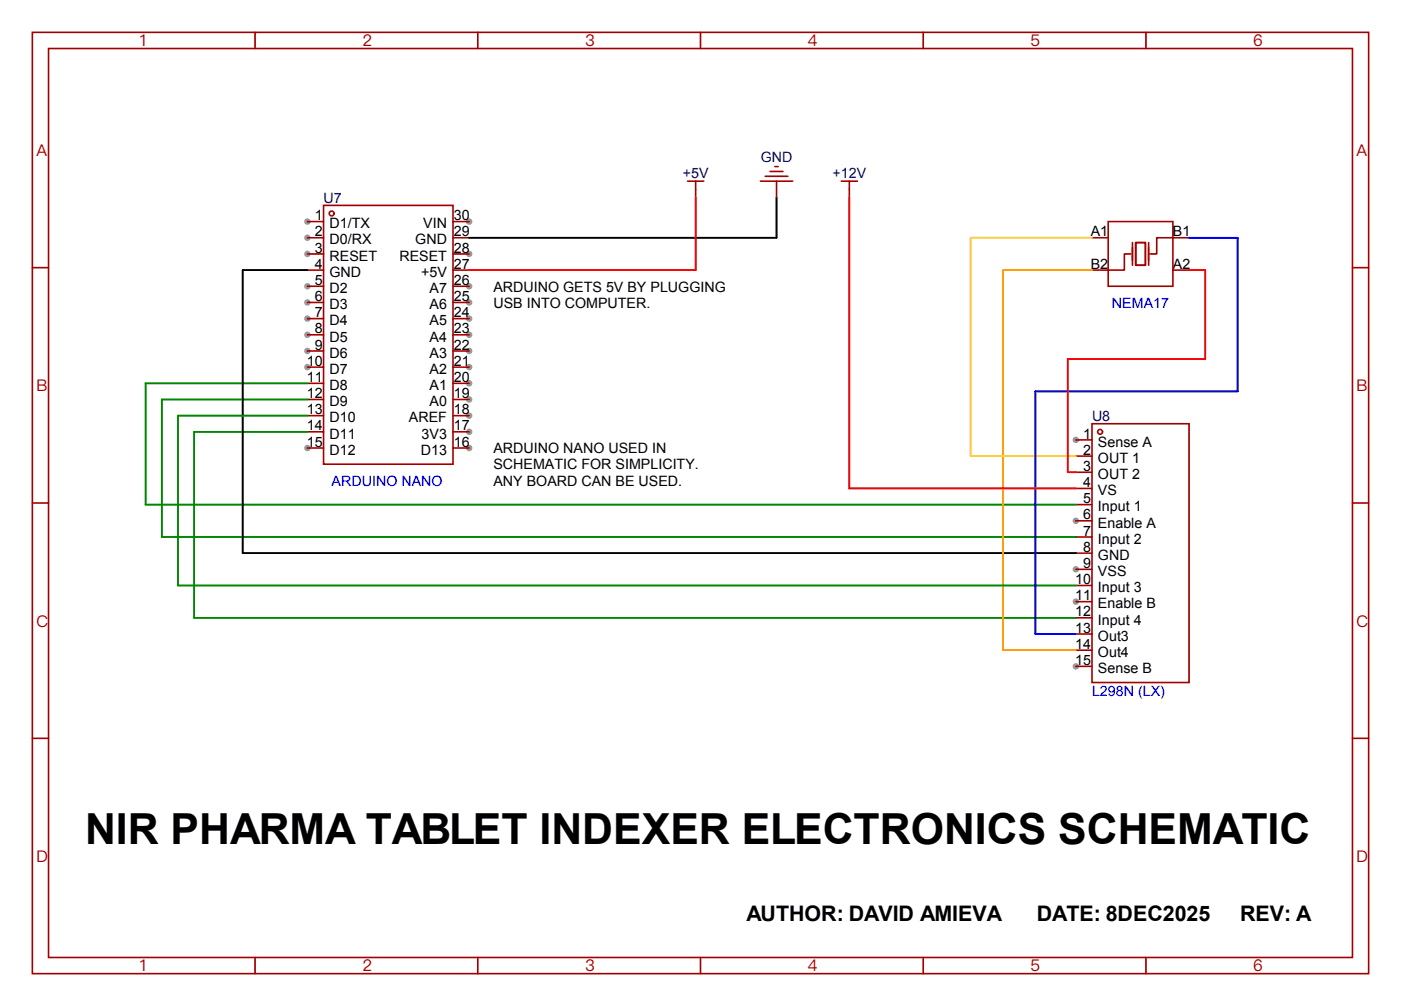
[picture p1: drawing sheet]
<svg xmlns="http://www.w3.org/2000/svg" width="220mm" height="158mm" viewBox="0 0 220 158" stroke-linecap="round" stroke-linejoin="round" font-family="sans-serif">
<g fill="#999">
<circle cx="48.3" cy="34.8" r=".51"/>
<circle cx="48.3" cy="37.3" r=".51"/>
<circle cx="48.3" cy="39.9" r=".51"/>
<circle cx="48.3" cy="45" r=".51"/>
<circle cx="48.3" cy="47.5" r=".51"/>
<circle cx="48.3" cy="50" r=".51"/>
<circle cx="48.3" cy="52.6" r=".51"/>
<circle cx="48.3" cy="55.1" r=".51"/>
<circle cx="48.3" cy="57.7" r=".51"/>
<circle cx="48.3" cy="70.4" r=".51"/>
<circle cx="73.7" cy="70.4" r=".51"/>
<circle cx="73.7" cy="67.8" r=".51"/>
<circle cx="73.7" cy="65.3" r=".51"/>
<circle cx="73.7" cy="62.7" r=".51"/>
<circle cx="73.7" cy="60.2" r=".51"/>
<circle cx="73.7" cy="57.7" r=".51"/>
<circle cx="73.7" cy="55.1" r=".51"/>
<circle cx="73.7" cy="52.6" r=".51"/>
<circle cx="73.7" cy="50" r=".51"/>
<circle cx="73.7" cy="47.5" r=".51"/>
<circle cx="73.7" cy="45" r=".51"/>
<circle cx="73.7" cy="39.9" r=".51"/>
<circle cx="73.7" cy="34.8" r=".51"/>
<circle cx="168.9" cy="104.6" r=".51"/>
<circle cx="168.9" cy="94.5" r=".51"/>
<circle cx="168.9" cy="89.4" r=".51"/>
<circle cx="168.9" cy="81.8" r=".51"/>
<circle cx="168.9" cy="69.1" r=".51"/>
</g>
<g fill="none" stroke="#a10000" stroke-width=".25">
<path d="M5.1 5.1h209.8v147.8h-209.8zM7.6 7.6h204.7v142.8h-204.7zM40 5.1v2.5M75 5.1v2.5M110 5.1v2.5M144.9 5.1v2.5M179.9 5.1v2.5M48.3 34.8h2.5M48.3 37.3h2.5M48.3 39.9h2.5M50.8 32.3h20.3v40.6h-20.3zM71.1 34.8h2.6"/>
<path d="M71.1 37.3h2.6M71.1 39.9h2.6M107.9 28.4h2.6M109.2 28.4v2.6M119.4 28.4h5.1M120.1 27.7h3.6M120.9 26.9h2M121.7 26.2h.5M121.9 28.4v2.6M132.1 28.4h2.5M133.3 28.4v2.6M171.4 37.3h2.6"/>
<path d="M174 34.8h10.1v10.2h-10.1zM177.5 39.9h-1v2.5h-5.1M177.8 38.1v3.6M178.3 38.1h1.5v3.6h-1.5zM180.3 38.1v3.6M186.7 37.3h-5.1v2.6h-1M5.1 42h2.5M48.3 42.4h2.5M48.3 45h2.5M48.3 47.5h2.5M48.3 50h2.5M48.3 52.6h2.5"/>
<path d="M48.3 55.1h2.5M48.3 57.7h2.5M71.1 42.4h2.6M71.1 45h2.6M71.1 47.5h2.6M71.1 50h2.6M71.1 52.6h2.6M71.1 55.1h2.6M71.1 57.7h2.6M184.1 42.4h2.6M212.3 42h2.6M5.1 79h2.5"/>
<path d="M48.3 60.2h2.5M48.3 62.7h2.5M48.3 65.3h2.5M48.3 67.8h2.5M48.3 70.4h2.5M71.1 60.2h2.6M71.1 62.7h2.6M71.1 65.3h2.6M71.1 67.8h2.6M71.1 70.4h2.6M168.9 79.2h2.5M168.9 76.7h2.5"/>
<path d="M168.9 74.2h2.5M168.9 71.6h2.5M168.9 69.1h2.5M171.4 66.5h15.3v40.7h-15.3zM212.3 79h2.6M168.9 99.6h2.5M168.9 97h2.5M168.9 94.5h2.5M168.9 91.9h2.5M168.9 89.4h2.5M168.9 86.9h2.5M168.9 84.3h2.5"/>
<path d="M168.9 81.8h2.5M5.1 116h2.5M168.9 104.6h2.5M168.9 102.1h2.5M212.3 116h2.6M40 150.4v2.5M75 150.4v2.5M110 150.4v2.5M144.9 150.4v2.5M179.9 150.4v2.5"/>
<circle cx="52.1" cy="33.5" r=".38"/>
<circle cx="172.7" cy="67.8" r=".38"/>
</g>
<path d="M48.3 67.8h-17.8v29.2h138.4M48.3 62.7h-22.9v21.6h143.5M48.3 60.2h-25.4v19h146M48.3 65.3h-20.4v26.6h141" fill="none" stroke="#008700" stroke-width=".25"/>
<path d="M121.9 31v6.3h-48.2M48.3 42.4h-10.2v44.5h130.8" fill="none" stroke="#000" stroke-width=".25"/>
<path d="M171.4 42.4h-13.9v59.7h11.4" fill="none" stroke="#f90" stroke-width=".25"/>
<path d="M171.4 37.3h-19v34.3h16.5" fill="none" stroke="#fc3" stroke-width=".25"/>
<path d="M186.7 37.3h7.6v24.2h-31.7v38.1h6.3" fill="none" stroke="#00f" stroke-width=".25"/>
<path d="M109.2 31v11.4h-35.5M133.3 31v45.7h35.6M186.7 42.4h2.5v14h-21.6v17.8h1.3" fill="none" stroke="#f00" stroke-width=".25"/>
<text font-size="6.7" x="13.3" y="132.5">NIR PHARMA TABLET INDEXER ELECTRONICS SCHEMATIC</text>
<g font-size="3.4">
<text x="117.2" y="144.6">AUTHOR: DAVID AMIEVA</text>
<text x="162.8" y="144.6">DATE: 8DEC2025</text>
<text x="194.7" y="144.6">REV: A</text>
</g>
<g font-size="2.5" fill="#a00000">
<text x="21.9" y="7.3">1</text>
<text x="56.9" y="7.3">2</text>
<text x="91.9" y="7.3">3</text>
<text x="126.8" y="7.3">4</text>
<text x="161.8" y="7.3">5</text>
<text x="196.8" y="7.3">6</text>
<text x="5.7" y="24.5">A</text>
<text x="213" y="24.5">A</text>
<text x="5.7" y="61.4">B</text>
<text x="213" y="61.4">B</text>
<text x="5.7" y="98.4">C</text>
<text x="213" y="98.4">C</text>
<text x="5.7" y="135.4">D</text>
<text x="213" y="135.4">D</text>
<text x="21.9" y="152.6">1</text>
<text x="56.9" y="152.6">2</text>
<text x="91.9" y="152.6">3</text>
<text x="126.8" y="152.6">4</text>
<text x="161.8" y="152.6">5</text>
<text x="196.8" y="152.6">6</text>
</g>
<g font-size="2.2" fill="#000080">
<text x="107.2" y="28">+5V</text>
<text x="119.4" y="25.5">GND</text>
<text x="130.7" y="28">+12V</text>
<text x="50.8" y="31.8">U7</text>
<text x="171.4" y="66.1">U8</text>
</g>
<g font-size="2.2">
<text x="49.4" y="34.6">1</text>
<text x="51.7" y="35.9">D1/TX</text>
<text x="66.4" y="35.9">VIN</text>
<text x="71.2" y="34.6">30</text>
<text x="49.4" y="37.1">2</text>
<text x="49.4" y="39.7">3</text>
<text x="51.7" y="38.4">D0/RX</text>
<text x="51.7" y="40.9">RESET</text>
<text x="62.7" y="40.9">RESET</text>
<text x="65.2" y="38.4">GND</text>
<text x="71.2" y="39.7">28</text>
<text x="71.2" y="37.1">29</text>
<text x="171.2" y="37.1">A1</text>
<text x="184.1" y="37.1">B1</text>
<text x="49.4" y="42.2">4</text>
<text x="49.4" y="44.7">5</text>
<text x="49.4" y="47.3">6</text>
<text x="51.7" y="43.5">GND</text>
<text x="51.7" y="46">D2</text>
<text x="66.1" y="43.5">+5V</text>
<text x="67.4" y="46">A7</text>
<text x="71.2" y="47.3">25</text>
<text x="71.2" y="44.7">26</text>
<text x="71.2" y="42.2">27</text>
<text x="77.5" y="45.8">ARDUINO GETS 5V BY PLUGGING</text>
<text x="171.2" y="42.2">B2</text>
<text x="184.1" y="42.2">A2</text>
<text x="49.4" y="49.8">7</text>
<text x="49.4" y="52.4">8</text>
<text x="51.7" y="48.6">D3</text>
<text x="51.7" y="51.1">D4</text>
<text x="51.7" y="53.6">D5</text>
<text x="67.4" y="53.6">A4</text>
<text x="67.4" y="51.1">A5</text>
<text x="67.4" y="48.6">A6</text>
<text x="71.2" y="52.4">23</text>
<text x="71.2" y="49.8">24</text>
<text x="77.5" y="48.3">USB INTO COMPUTER.</text>
<text x="48.2" y="57.4">10</text>
<text x="48.2" y="60">11</text>
<text x="49.4" y="54.9">9</text>
<text x="51.7" y="56.2">D6</text>
<text x="51.7" y="58.7">D7</text>
<text x="67.4" y="58.7">A2</text>
<text x="67.4" y="56.2">A3</text>
<text x="71.2" y="60">20</text>
<text x="71.2" y="57.4">21</text>
<text x="71.2" y="54.9">22</text>
<text x="48.2" y="62.5">12</text>
<text x="48.2" y="65.1">13</text>
<text x="51.7" y="61.3">D8</text>
<text x="51.7" y="63.8">D9</text>
<text x="67.4" y="63.8">A0</text>
<text x="67.4" y="61.3">A1</text>
<text x="71.2" y="65.1">18</text>
<text x="71.2" y="62.5">19</text>
<text x="48.2" y="67.6">14</text>
<text x="48.2" y="70.1">15</text>
<text x="51.7" y="66.3">D10</text>
<text x="51.7" y="68.9">D11</text>
<text x="51.7" y="71.4">D12</text>
<text x="64.2" y="66.3">AREF</text>
<text x="66.1" y="71.4">D13</text>
<text x="66.2" y="68.9">3V3</text>
<text x="71.2" y="70.1">16</text>
<text x="71.2" y="67.6">17</text>
<text x="77.5" y="71.2">ARDUINO NANO USED IN</text>
<text x="170.1" y="71.4">2</text>
<text x="170.1" y="68.9">1</text>
<text x="172.4" y="70.1">Sense A</text>
<text x="77.5" y="73.7">SCHEMATIC FOR SIMPLICITY.</text>
<text x="77.5" y="76.3">ANY BOARD CAN BE USED.</text>
<text x="170.1" y="76.5">4</text>
<text x="170.1" y="74">3</text>
<text x="172.4" y="77.8">VS</text>
<text x="172.4" y="75.2">OUT 2</text>
<text x="172.4" y="72.7">OUT 1</text>
<text x="170.1" y="81.6">6</text>
<text x="170.1" y="79">5</text>
<text x="172.4" y="82.8">Enable A</text>
<text x="172.4" y="80.3">Input 1</text>
<text x="170.1" y="89.2">9</text>
<text x="170.1" y="86.7">8</text>
<text x="170.1" y="84.1">7</text>
<text x="172.4" y="87.9">GND</text>
<text x="172.4" y="85.4">Input 2</text>
<text x="168.8" y="94.3">11</text>
<text x="168.8" y="91.7">10</text>
<text x="172.4" y="95.5">Enable B</text>
<text x="172.4" y="93">Input 3</text>
<text x="172.4" y="90.5">VSS</text>
<text x="168.8" y="101.9">14</text>
<text x="168.8" y="99.4">13</text>
<text x="168.8" y="96.8">12</text>
<text x="172.4" y="100.6">Out3</text>
<text x="172.4" y="98.1">Input 4</text>
<text x="168.8" y="104.4">15</text>
<text x="172.4" y="105.7">Sense B</text>
<text x="172.4" y="103.2">Out4</text>
</g>
<g font-size="2.2" fill="#00f">
<text x="174.6" y="48.3">NEMA17</text>
<text x="52.1" y="76.3">ARDUINO NANO</text>
<text x="171.4" y="109.3">L298N (LX)</text>
</g>
</svg>
